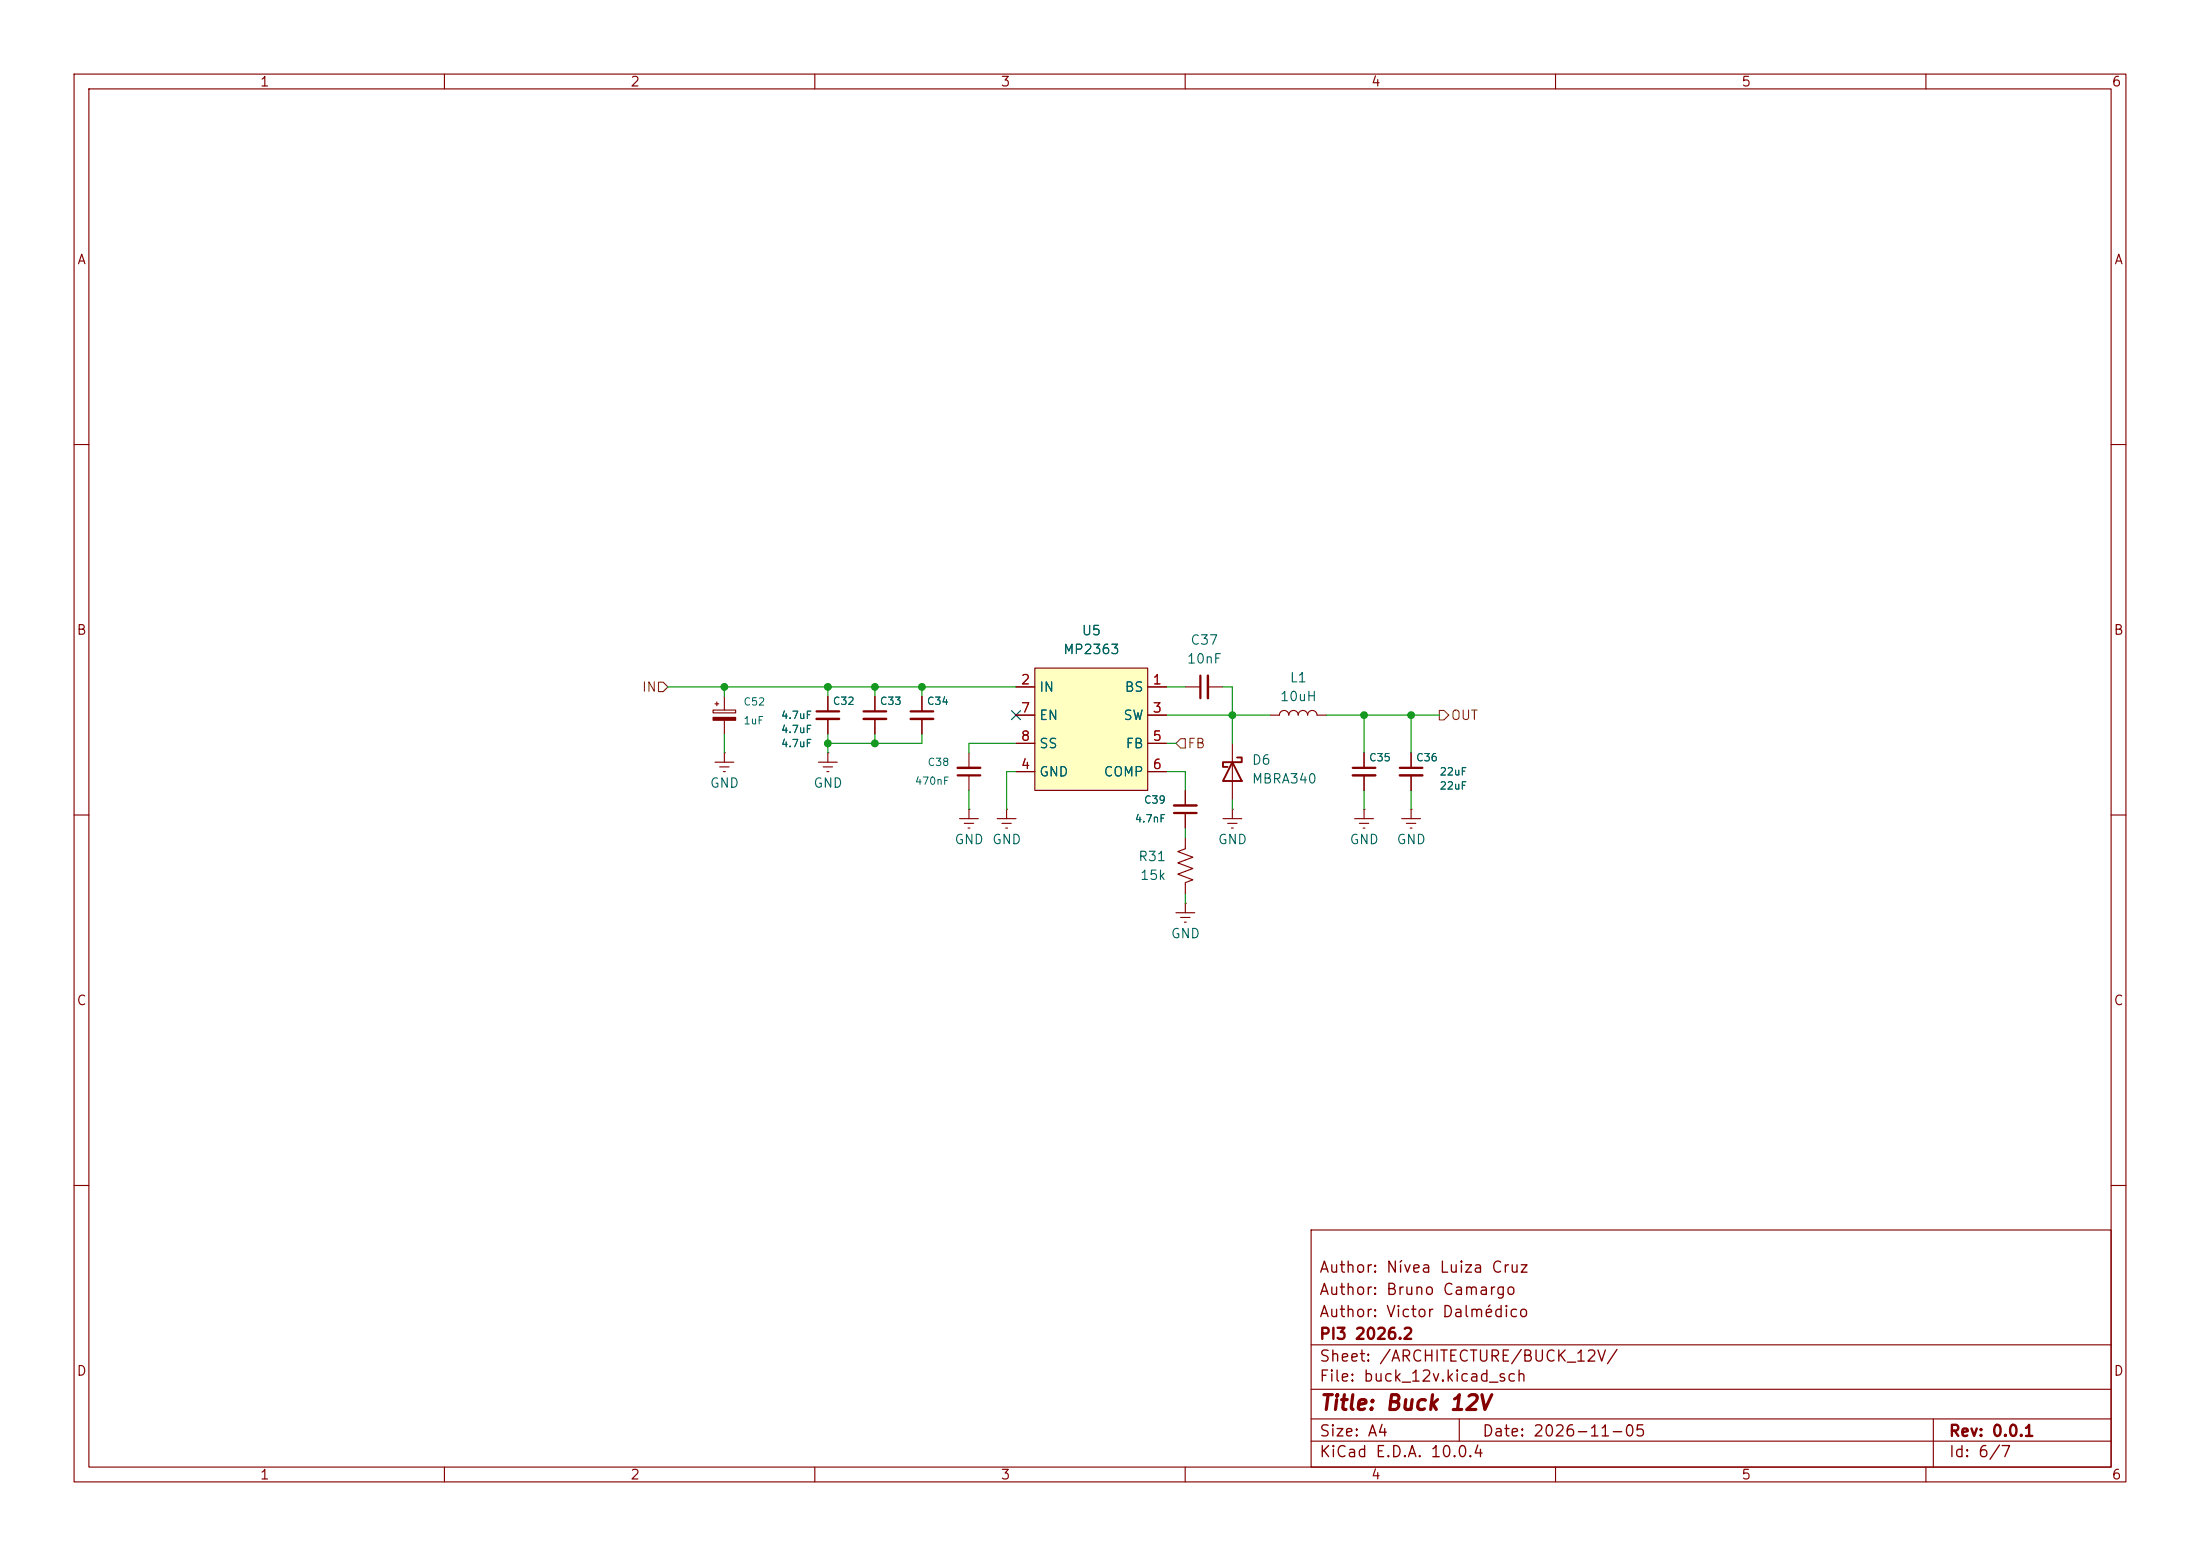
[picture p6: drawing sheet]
<svg xmlns="http://www.w3.org/2000/svg" width="297mm" height="210mm" viewBox="0 0 297 210" stroke-linecap="round" stroke-linejoin="round" font-family="sans-serif">
<g fill="none" stroke="#840000" stroke-width=".15">
<path d="M10 10h277v190h-277zM12 12h273v186h-273zM60 10v2M110 10v2M160 10v2M210 10v2M260 10v2M10 60h2M285 60h2M96.3 95.8h3v.4h-3zM96.5 95h.5M96.8 94.7v.6"/>
<path d="M97.8 94v1.8M97.8 97.2v1.9M160 92.7h2.1M163.1 92.7h2M171.4 96.5h1.3a.64 .64 0 0 1 .7-.6 .64 .64 0 0 1 .6 .6 .64 .64 0 0 1 .6-.6 .64 .64 0 0 1 .7 .6 .64 .64 0 0 1 .6-.6 .64 .64 0 0 1 .6 .6 .64 .64 0 0 1 .7-.6 .64 .64 0 0 1 .6 .6h1.3M10 110h2M96.5 102.9h2.6M97.2 103.5h1.2M97.7 104.1h.2M97.8 101.6h.1M97.8 101.6v1.3M110.5 102.9h2.5"/>
<path d="M111.1 103.5h1.3M111.6 104.1h.3M111.8 101.6h.1M111.8 101.6v1.3M129.5 110.5h2.6M130.2 111.1h1.2M130.7 111.8h.2M130.8 109.2h.1M130.8 101.6v2M130.8 104.6v2.1M130.8 109.2v1.3M134.6 110.5h2.6"/>
<path d="M135.3 111.1h1.2M135.8 111.8h.2M135.9 109.2h.1M135.9 109.2v1.3M160 113v1.6l-1 .3 2 .8-2 .8 2 .7-2 .8 2 .7-1 .4v1.6M160 106.7v2M160 109.7v2.1M165.1 110.5h2.5M165.7 111.1h1.3M166.2 111.8h.3M166.4 109.2h.1M166.4 100.3v7.7"/>
<path d="M166.4 109.2v1.3M182.9 110.5h2.5M183.5 111.1h1.3M184 111.8h.3M184.1 109.2h.1M184.1 109.2v1.3M285 110h2M158.7 123.2h2.6M159.4 123.8h1.3M159.9 124.5h.2M160 121.9h.1M160 121.9v1.3"/>
<path d="M10 160h2M177 166h108v32h-108zM285 160h2M60 198v2M110 198v2M160 198v2M177 194.5h108M177 191.5h108M177 187.5h108M177 181.5h108M197 191.5v3M210 198v2"/>
<path d="M260 198v2M261 191.5v6.5"/>
</g>
<path d="M162.1 91.2v3M129.3 104.6h3M158.5 109.7h3" fill="none" stroke="#840000" stroke-width=".3"/>
<path d="M163.1 91.2v3M129.3 103.6h3M158.5 108.7h3" fill="none" stroke="#840000" stroke-width=".33"/>
<path d="M166.4 102.9l1.2 2.5h-2.5zM167 102.2h.6v.7h-2.5v.6h.6" fill="none" stroke="#840000" stroke-width=".25"/>
<path d="M96.3 96.8h3v.4h-3z" fill="#840000" stroke="#840000" stroke-width=".15"/>
<path d="M139.7 90.2h15.2v16.5h-15.2z" fill="#ffffc2"/>
<g fill="none" stroke="#840000" stroke-width=".15">
<path d="M111.8 94v2M111.8 97v2.1M118.1 94v2M118.1 97v2.1M124.5 94v2M124.5 97v2.1M137.2 92.7h2.5M137.2 96.5h2.5M139.7 90.2h15.2v16.5h-15.2zM154.9 92.7h2.6M154.9 96.5h2.6M137.2 104.1h2.5"/>
<path d="M137.2 100.3h2.5M154.9 104.1h2.6M154.9 100.3h2.6M160 106.7v2M160 109.7v2.1M184.1 101.6v2M184.1 104.6v2.1M189.2 110.5h2.6M189.9 111.1h1.2M190.4 111.8h.2M190.5 109.2h.1M190.5 101.6v2"/>
<path d="M190.5 104.6v2.1M190.5 109.2v1.3"/>
</g>
<path d="M110.2 96h3.1M116.6 96h3M122.9 96h3.1M182.6 103.6h3.1M189 103.6h3" fill="none" stroke="#840000" stroke-width=".3"/>
<path d="M110.2 97h3.1M116.6 97h3M122.9 97h3.1M182.6 104.6h3.1M189 104.6h3" fill="none" stroke="#840000" stroke-width=".33"/>
<path d="M88.9 92.1h.6l.7 .6-.7 .6h-.6zM159.4 99.7h.6v1.3h-.6l-.7-.7zM194.3 95.9h.6l.7 .6-.7 .7h-.6z" fill="none" stroke="#725600" stroke-width=".15"/>
<g fill="none" stroke="#009600" stroke-width=".15">
<path d="M90.2 92.7h47M97.8 92.7v1.3M97.8 99.1v2.5M111.8 92.7v1.3M111.8 99.1v2.5M118.1 92.7v1.3M118.1 99.1v1.2M124.5 99.1v1.2h-12.7M124.5 92.7v1.3M157.5 96.5h13.9M157.5 92.7h2.5M165.1 92.7h1.3v7.6"/>
<path d="M179.1 96.5h15.2M184.1 96.5v5.1M190.5 96.5v5.1M130.8 106.7v2.5M137.2 104.1h-1.3v5.1M137.2 100.3h-6.4v1.3M157.5 104.1h2.5v2.6M157.5 100.3h1.2M160 111.8v1.2M166.4 108v1.2M184.1 106.7v2.5M190.5 106.7v2.5"/>
<path d="M160 120.7v1.2"/>
</g>
<path d="M136.6 95.9l1.2 1.2M137.8 95.9l-1.2 1.2" fill="none" stroke="#000084" stroke-width=".15"/>
<g fill="#009600" stroke="#009600" stroke-width=".14">
<circle cx="124.5" cy="92.7" r=".46"/>
<circle cx="111.8" cy="92.7" r=".46"/>
<circle cx="111.8" cy="100.3" r=".46"/>
<circle cx="118.1" cy="92.7" r=".46"/>
<circle cx="118.1" cy="100.3" r=".46"/>
<circle cx="97.8" cy="92.7" r=".46"/>
<circle cx="184.1" cy="96.5" r=".46"/>
<circle cx="190.5" cy="96.5" r=".46"/>
<circle cx="166.4" cy="96.5" r=".46"/>
</g>
<text font-size="2" fill="#840000" x="178" y="190.8">Title: Buck 12V</text>
<g font-size="1.5" fill="#840000">
<text x="178" y="172.2">Author: Nívea Luiza Cruz</text>
<text x="178" y="178.2">Author: Victor Dalmédico</text>
<text x="178" y="175.2">Author: Bruno Camargo</text>
<text x="178" y="184.2">Sheet: /ARCHITECTURE/BUCK_12V/</text>
<text x="178" y="181.2">PI3 2026.2</text>
<text x="178" y="186.9">File: buck_12v.kicad_sch</text>
<text x="178" y="197.1">KiCad E.D.A. 10.0.4</text>
<text x="178" y="194.3">Size: A4</text>
<text x="200" y="194.3">Date: 2026-11-05</text>
<text x="263" y="194.3">Rev: 0.0.1</text>
<text x="263" y="197.1">Id: 6/7</text>
</g>
<g font-size="1.3" fill="#840000">
<text x="35" y="12">1</text>
<text x="85" y="12">2</text>
<text x="135" y="12">3</text>
<text x="185" y="12">4</text>
<text x="235" y="12">5</text>
<text x="285" y="12">6</text>
<text x="10.3" y="36">A</text>
<text x="285.3" y="36">A</text>
<text x="10.3" y="86">B</text>
<text x="285.3" y="86">B</text>
<text x="10.3" y="136">C</text>
<text x="285.3" y="136">C</text>
<text x="10.3" y="186">D</text>
<text x="285.3" y="186">D</text>
<text x="35" y="200">1</text>
<text x="85" y="200">2</text>
<text x="135" y="200">3</text>
<text x="185" y="200">4</text>
<text x="235" y="200">5</text>
<text x="285" y="200">6</text>
</g>
<g font-size="1.3" fill="#006464">
<text x="143.4" y="88.6">MP2363</text>
<text x="145.9" y="86.1">U5</text>
<text x="160.1" y="89.9">10nF</text>
<text x="160.6" y="87.3">C37</text>
<text x="140.2" y="93.7">IN</text>
<text x="151.7" y="93.7">BS</text>
<text x="172.7" y="95">10uH</text>
<text x="174" y="92.4">L1</text>
<text x="140.2" y="97.5">EN</text>
<text x="140.2" y="101.3">SS</text>
<text x="151.6" y="97.5">SW</text>
<text x="151.9" y="101.3">FB</text>
<text x="95.8" y="106.6">GND</text>
<text x="109.7" y="106.6">GND</text>
<text x="140.2" y="105.1">GND</text>
<text x="148.9" y="105.1">COMP</text>
<text x="168.9" y="103.5">D6</text>
<text x="168.9" y="106.1">MBRA340</text>
<text x="128.8" y="114.3">GND</text>
<text x="133.9" y="114.3">GND</text>
<text x="153.6" y="116.5">R31</text>
<text x="153.8" y="119.1">15k</text>
<text x="164.3" y="114.3">GND</text>
<text x="182.1" y="114.3">GND</text>
<text x="188.5" y="114.3">GND</text>
<text x="158" y="127">GND</text>
</g>
<g font-size="1.3" fill="#725600">
<text x="86.6" y="93.7">IN</text>
<text x="160.2" y="101.3">FB</text>
<text x="195.8" y="97.5">OUT</text>
</g>
<g font-size="1.3" fill="#a90000">
<text x="137.7" y="92.7">2</text>
<text x="155.5" y="92.7">1</text>
<text x="137.7" y="96.5">7</text>
<text x="137.7" y="100.3">8</text>
<text x="155.5" y="96.5">3</text>
<text x="155.5" y="100.3">5</text>
<text x="137.7" y="104.1">4</text>
<text x="155.5" y="104.1">6</text>
</g>
<g font-size="1" fill="#006464">
<text x="100.3" y="95.5">C52</text>
<text x="112.4" y="95.4">C32</text>
<text x="118.7" y="95.4">C33</text>
<text x="125.1" y="95.4">C34</text>
<text x="100.3" y="98">1uF</text>
<text x="105.4" y="97.3">4.7uF</text>
<text x="105.4" y="101.1">4.7uF</text>
<text x="105.4" y="99.2">4.7uF</text>
<text x="123.4" y="106.2">470nF</text>
<text x="125.1" y="103.6">C38</text>
<text x="184.7" y="103">C35</text>
<text x="191.1" y="103">C36</text>
<text x="194.3" y="106.8">22uF</text>
<text x="194.3" y="104.9">22uF</text>
<text x="153.1" y="111.2">4.7nF</text>
<text x="154.4" y="108.7">C39</text>
</g>
</svg>
